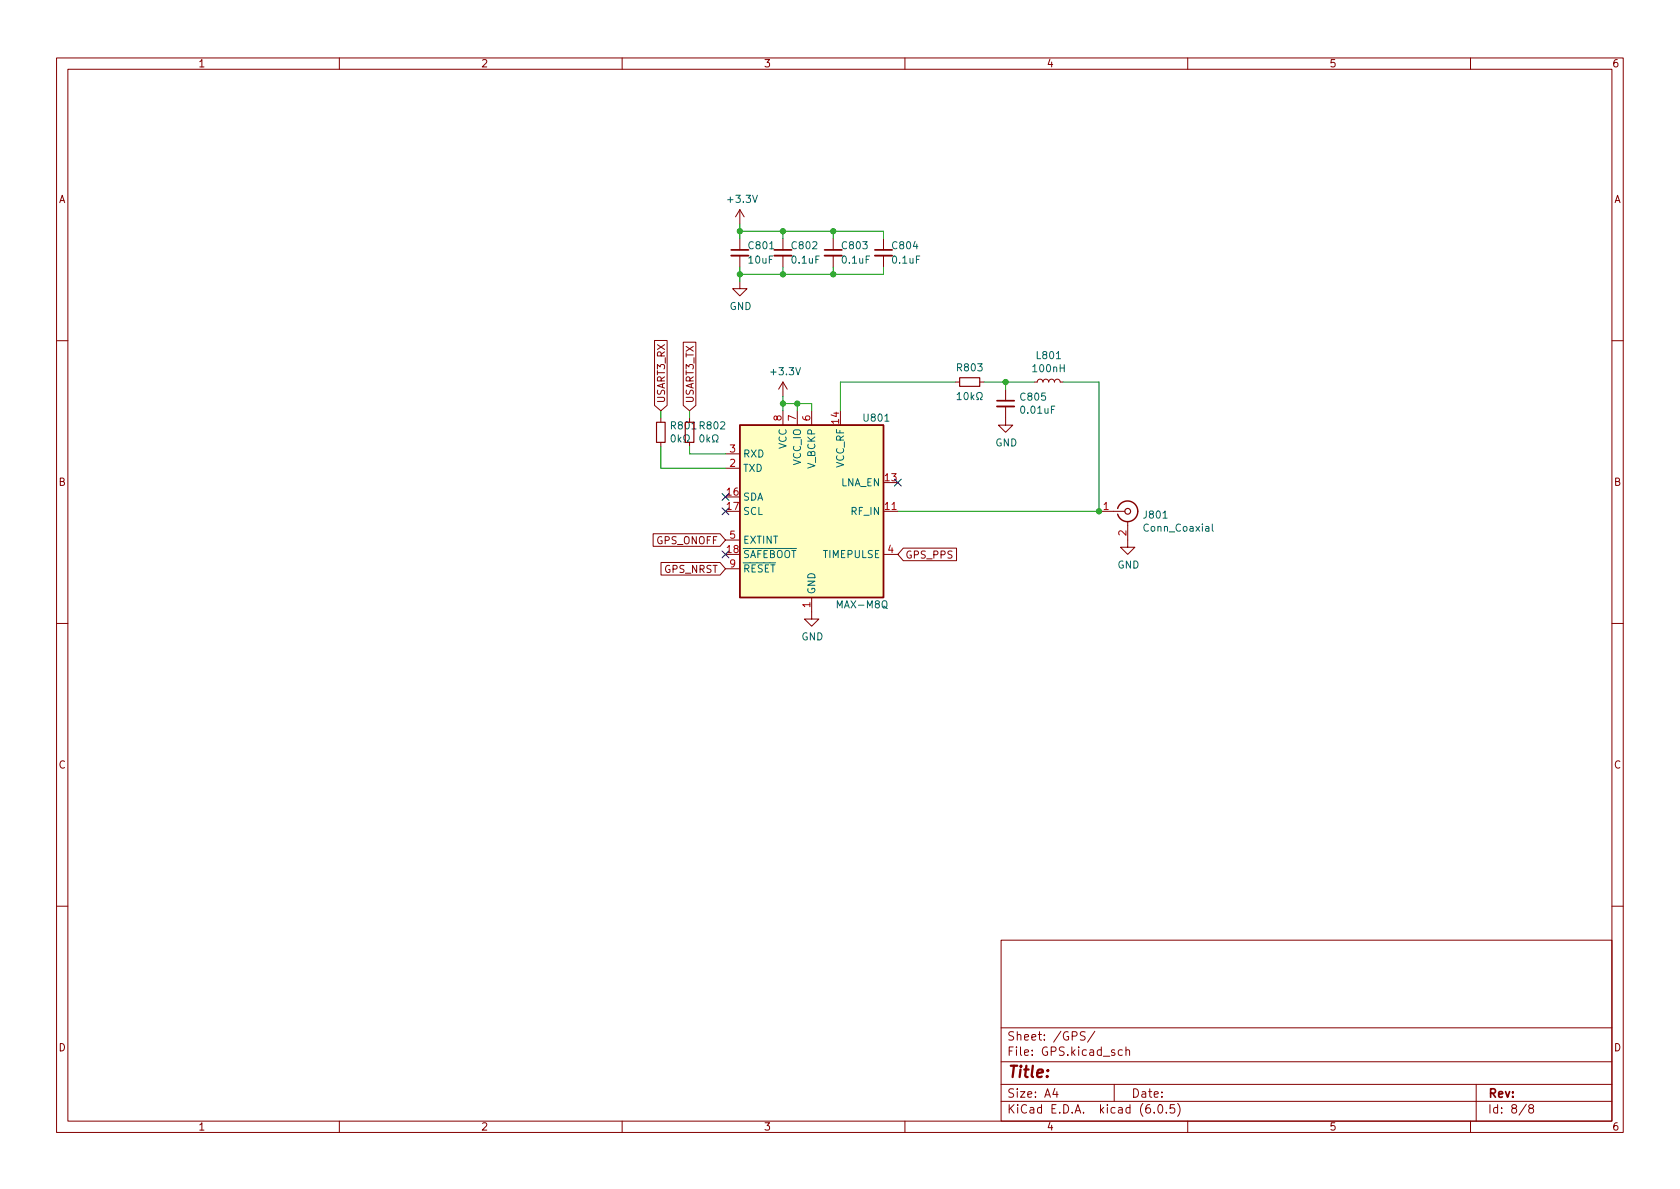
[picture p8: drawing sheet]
<svg xmlns="http://www.w3.org/2000/svg" width="297mm" height="210mm" viewBox="0 0 297 210" stroke-linecap="round" stroke-linejoin="round" font-family="sans-serif">
<g fill="none" stroke="#840000" stroke-width=".18">
<path d="M10 10.2h277v190.1h-277zM12 12.2h273v186.1h-273zM60 10.2v2M110 10.2v2M160 10.2v2M210 10.2v2M260 10.2v2M130.8 37.1v2.5M130.8 37.1l-.8 1.2M130.8 37.1l.8 1.2M130.8 49.8v1.2h1.3l-1.3 1.3-1.3-1.3h1.3M130.8 42.2v2"/>
<path d="M130.8 45.2v2M138.4 42.2v2M138.4 45.2v2M147.3 42.2v2M147.3 45.2v2M156.2 42.2v2M156.2 45.2v2M10 60.2h2M115.7 60.2h2.3v11.5l-1.2 .9-1.1-.9zM116.8 73.9v.8M116.8 78.2v.8M120.8 60.5h2.2v11.2l-1.1 .9-1.1-.9z"/>
<path d="M121.9 73.9v.8M121.9 78.2v.8M138.4 67.6v2.5M138.4 72.6v2.6M138.4 67.6l-.7 1.2M138.4 67.6l.8 1.2M141 72.6v2.6M143.5 72.6v2.6M168.9 67.6h.8M173.2 67.6h.8M177.8 71.9v3.3h1.3l-1.3 1.2-1.3-1.2h1.3M177.8 68.8v2.1"/>
<path d="M182.9 67.6h.5l.1-.4 .4-.1 .4 .1 .1 .4 .1-.4 .3-.1 .4 .1 .2 .4 .2-.5h.5l.2 .1 .1 .4 .2-.4 .3-.1 .4 .1 .2 .4h.5M285 60.2h2M115.5 94.4h11.8l1 1.1-1 1.1h-11.8zM116.9 99.5h10.4l1 1.1-1 1.1h-10.4zM128.3 82.8h2.5M128.3 80.3h2.5M128.3 95.5h2.5M156.2 90.4h2.5M156.2 98h2.5M159.7 96.9h9.4v2.2h-9.4l-1-1.1zM194.3 90.4h4.6M199.4 92.2v4.6h1.3l-1.3 1.2-1.3-1.2h1.3"/>
<path d="M10 110.2h2M128.3 100.6h2.5M143.5 105.7v3.8h1.3l-1.3 1.2-1.3-1.2h1.3M285 110.2h2M10 160.2h2M177 166.3h108v32h-108zM285 160.2h2M60 198.3v2M110 198.3v2M160 198.3v2M177 194.8h108M177 191.8h108"/>
<path d="M177 187.8h108M177 181.8h108M186.5 192.5l-.4 1h1M186.9 193v1M191.9 182.5l-.6-.1-.3 .3 .1 .4 .7 .3v.4l-.2 .1h-.6M193.6 182.4l-1.3 1.9M197 191.8v3M198.4 185.7l-.4-.1-.3 .3v.4l.2 .3h.5M199.1 185.8l.2-.2 .3 .1 .1 .9M199.1 185.1v1.5M204.1 196.7v.1M204.9 195.4l.2-.1a.81 .81 0 0 1 .6 .7 .81 .81 0 0 1-.3 .8h-.2a.81 .81 0 0 1-.6-.6 .81 .81 0 0 1 .3-.8z"/>
<path d="M206.2 196.7v.1M207.6 195.3h-.7v.7l.2-.1 .5 .1 .1 .2-.1 .5-.2 .1-.5-.1M208.2 195.1a1.72 1.72 0 0 1 0 2.3M210 198.3v2M260 198.3v2M261 191.8v6.5M269.9 195.3l-1.3 1.9M270.6 196l-.3-.3 .1-.2 .2-.2 .4 .1 .2 .2-.1 .2-.7 .2-.1 .3v.2l.3 .3h.4l.2-.3-.1-.4-.2-.1"/>
</g>
<path d="M129.3 45.2h3M136.9 45.2h3.1M145.8 45.2h3M154.7 45.2h3M176.3 71.9h3" fill="none" stroke="#840000" stroke-width=".33"/>
<path d="M129.3 44.2h3M136.9 44.2h3.1M145.8 44.2h3M154.7 44.2h3M176.3 70.9h3" fill="none" stroke="#840000" stroke-width=".3"/>
<path d="M130.8 75.2h25.4v30.5h-25.4z" fill="#ffffc2" stroke="#ffffc2" stroke-width=".18"/>
<path d="M130.8 75.2h25.4v30.5h-25.4zM197.6 89.9a1.81 1.81 0 0 1 2.8-1 1.81 1.81 0 0 1 0 3 1.81 1.81 0 0 1-2.8-1" fill="none" stroke="#840000" stroke-width=".25"/>
<g fill="none" stroke="#840000" stroke-width=".2">
<path d="M116.1 74.7h1.5v3.5h-1.5zM121.2 74.7h1.5v3.5h-1.5zM169.7 66.8h3.5v1.5h-3.5z"/>
<circle cx="199.4" cy="90.4" r=".51"/>
</g>
<g fill="none" stroke="#006464" stroke-width=".18">
<path d="M118.8 77l.2-.1a.68 .68 0 0 1 .4 .6 .68 .68 0 0 1-.4 .7l-.2-.2-.1-.3zM119.9 76.9v1.3M120.1 77.7l.3 .5M120.4 77.3l-.5 .5M120.9 78.2h.3v-.3a.54 .54 0 0 1-.3-.7 .54 .54 0 0 1 .8-.2 .58 .58 0 0 1-.1 .9v.3h.3M123.9 77l.1-.1a.68 .68 0 0 1 .5 .6 .68 .68 0 0 1-.5 .7l-.1-.2-.2-.3zM125 76.9v1.3M125.1 77.7l.4 .5M125.5 77.3l-.5 .5M126 78.2h.3v-.3a.54 .54 0 0 1-.3-.7 .54 .54 0 0 1 .8-.2 .58 .58 0 0 1-.2 .9v.3h.3M169.2 69.8l.4-.4v1.3M169.2 70.7h.8"/>
<path d="M170.6 69.5l.2-.1a.68 .68 0 0 1 .4 .6 .68 .68 0 0 1-.4 .7l-.2-.1-.1-.4zM171.7 69.4v1.3M171.8 70.2l.4 .5M172.2 69.8l-.5 .5M172.7 70.7h.3v-.3a.54 .54 0 0 1-.3-.7 .54 .54 0 0 1 .8-.2 .58 .58 0 0 1-.1 .9v.3h.3M214.3 92.7v1.1l.2 .1"/>
</g>
<g fill="none" stroke="#009600" stroke-width=".18">
<path d="M130.8 39.6v2.6M130.8 40.9h25.4v1.3M130.8 47.2v2.6M138.4 40.9v1.3M138.4 47.2v1.3M147.3 40.9v1.3M147.3 47.2v1.3M156.2 47.2v1.3h-25.4M116.8 72.6v1.3M116.8 79v3.8h11.5M121.9 72.6v1.3M121.9 79v1.3h6.4"/>
<path d="M138.4 70.1v2.5M138.4 71.4h5.1v1.2M141 71.4v1.2M168.9 67.6h-20.3v5M174 67.6h8.9M177.8 67.6v1.2M188 67.6h6.3v22.8h-35.6"/>
</g>
<path d="M127.7 87.3l1.2 1.2M127.7 97.4l1.2 1.2M127.7 89.8l1.2 1.2M128.9 87.3l-1.2 1.2M128.9 97.4l-1.2 1.2M128.9 89.8l-1.2 1.2M158.1 84.7l1.3 1.2M159.4 84.7l-1.3 1.2" fill="none" stroke="#000084" stroke-width=".18"/>
<g fill="#009600" stroke="#009600" stroke-width=".18">
<circle cx="130.8" cy="40.9" r=".46"/>
<circle cx="138.4" cy="40.9" r=".46"/>
<circle cx="138.4" cy="48.5" r=".46"/>
<circle cx="130.8" cy="48.5" r=".46"/>
<circle cx="194.3" cy="90.4" r=".46"/>
<circle cx="177.8" cy="67.6" r=".46"/>
<circle cx="138.4" cy="71.4" r=".46"/>
<circle cx="141" cy="71.4" r=".46"/>
<circle cx="147.3" cy="40.9" r=".46"/>
<circle cx="147.3" cy="48.5" r=".46"/>
</g>
<text font-size="2.8" fill="#840000" x="178" y="190.6">Title:</text>
<g font-size="2.1" fill="#840000">
<text x="178" y="184">Sheet: /GPS/</text>
<text x="178" y="186.7">File: GPS.kicad_sch</text>
<text x="178" y="196.9">KiCad E.D.A. kicad (6.0.5)</text>
<text x="178" y="194.1">Size: A4</text>
<text x="200" y="194.1">Date:</text>
<text x="263" y="194.1">Rev:</text>
<text x="263" y="196.9">Id: 8/8</text>
</g>
<g font-size="1.8" fill="#840000">
<text x="35" y="11.9">1</text>
<text x="85" y="11.9">2</text>
<text x="135" y="11.9">3</text>
<text x="185" y="11.9">4</text>
<text x="235" y="11.9">5</text>
<text x="285" y="11.9">6</text>
<text x="10.3" y="35.9">A</text>
<text x="285.3" y="35.9">A</text>
<text x="117.6" y="71.4" transform="rotate(-90 117.6 71.4)">USART3_RX</text>
<text x="122.6" y="71.4" transform="rotate(-90 122.6 71.4)">USART3_TX</text>
<text x="10.3" y="85.9">B</text>
<text x="285.3" y="85.9">B</text>
<text x="116.1" y="96.2">GPS_ONOFF</text>
<text x="117.5" y="101.3">GPS_NRST</text>
<text x="160" y="98.8">GPS_PPS</text>
<text x="10.3" y="135.9">C</text>
<text x="285.3" y="135.9">C</text>
<text x="10.3" y="185.9">D</text>
<text x="285.3" y="185.9">D</text>
<text x="35" y="199.9">1</text>
<text x="85" y="199.9">2</text>
<text x="135" y="199.9">3</text>
<text x="185" y="199.9">4</text>
<text x="235" y="199.9">5</text>
<text x="285" y="199.9">6</text>
</g>
<g font-size="1.8" fill="#006464">
<text x="128.9" y="35.9">+3.3V</text>
<text x="132.4" y="46.6">10uF</text>
<text x="132.5" y="44.1">C801</text>
<text x="140.1" y="46.6">0.1uF</text>
<text x="140.1" y="44.1">C802</text>
<text x="149" y="46.6">0.1uF</text>
<text x="149" y="44.1">C803</text>
<text x="157.9" y="46.6">0.1uF</text>
<text x="157.9" y="44.1">C804</text>
<text x="129" y="54.8">GND</text>
<text x="169.3" y="65.7">R803</text>
<text x="182.8" y="65.8">100nH</text>
<text x="183.4" y="63.5">L801</text>
<text x="136.5" y="66.3">+3.3V</text>
<text x="180.6" y="70.8">C805</text>
<text x="118.8" y="75.9">R801</text>
<text x="123.8" y="75.9">R802</text>
<text x="152.8" y="74.5">U801</text>
<text x="180.6" y="73.1">0.01uF</text>
<text x="131.3" y="83.4">TXD</text>
<text x="131.3" y="80.9">RXD</text>
<text x="139.1" y="79.4" transform="rotate(-90 139.1 79.4)">VCC</text>
<text x="141.6" y="82.3" transform="rotate(-90 141.6 82.3)">VCC_IO</text>
<text x="144.1" y="82.9" transform="rotate(-90 144.1 82.9)">V_BCKP</text>
<text x="149.2" y="82.8" transform="rotate(-90 149.2 82.8)">VCC_RF</text>
<text x="176" y="78.9">GND</text>
<text x="131.3" y="88.5">SDA</text>
<text x="148.6" y="86">LNA_EN</text>
<text x="131.3" y="91.1">SCL</text>
<text x="150.6" y="91.1">RF_IN</text>
<text x="202.3" y="91.7">J801</text>
<text x="202.5" y="94">Conn_Coaxial</text>
<text x="131.3" y="98.7">~{SAFEBOOT}</text>
<text x="131.3" y="96.1">EXTINT</text>
<text x="131.3" y="101.2">~{RESET}</text>
<text x="145.6" y="98.7">TIMEPULSE</text>
<text x="197.6" y="100.5">GND</text>
<text x="144.1" y="105.2" transform="rotate(-90 144.1 105.2)">GND</text>
<text x="148.2" y="107.6">MAX-M8Q</text>
<text x="141.7" y="113.2">GND</text>
</g>
<g font-size="1.8" fill="#a90000">
<text x="138.2" y="74.4" transform="rotate(-90 138.2 74.4)">8</text>
<text x="140.7" y="74.4" transform="rotate(-90 140.7 74.4)">7</text>
<text x="143.3" y="74.4" transform="rotate(-90 143.3 74.4)">6</text>
<text x="148.3" y="74.9" transform="rotate(-90 148.3 74.9)">14</text>
<text x="129" y="82.5">2</text>
<text x="129" y="80">3</text>
<text x="128.6" y="87.6">16</text>
<text x="156.5" y="85.1">13</text>
<text x="128.6" y="90.2">17</text>
<text x="129" y="95.2">5</text>
<text x="156.5" y="90.2">11</text>
<text x="195.1" y="90.2">1</text>
<text x="199.1" y="94.7" transform="rotate(-90 199.1 94.7)">2</text>
<text x="128.6" y="97.8">18</text>
<text x="129" y="100.3">9</text>
<text x="157" y="97.8">4</text>
<text x="143.3" y="107.4" transform="rotate(-90 143.3 107.4)">1</text>
</g>
</svg>
